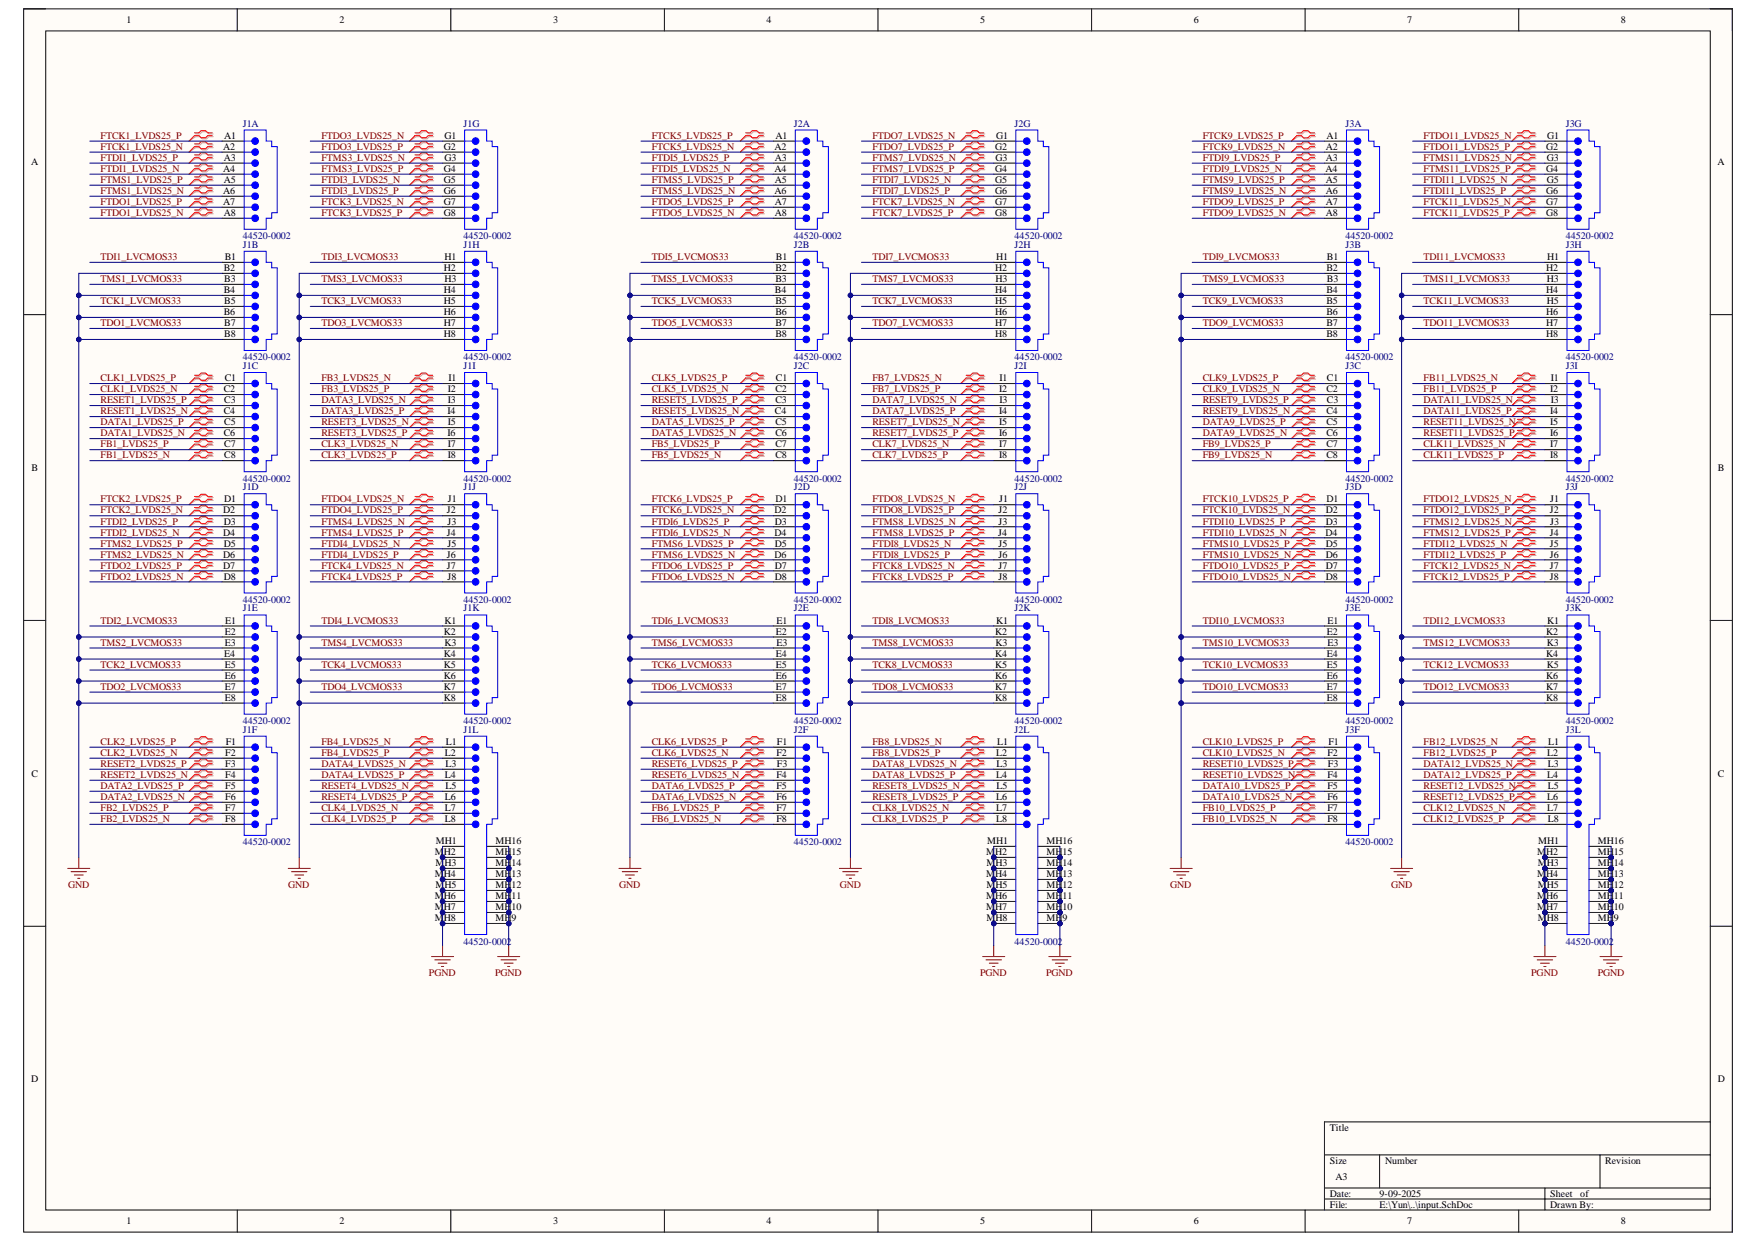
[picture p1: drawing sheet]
# Altium schematic sheet input.SchDoc
size A3

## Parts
J1  44520-0002  [44520-0002]  (parts A,B,C,D,E,F,G,H,I,J,K,L of 12)
J2  44520-0002  [44520-0002]  (parts A,B,C,D,E,F,G,H,I,J,K,L of 12)
J3  44520-0002  [44520-0002]  (parts A,B,C,D,E,F,G,H,I,J,K,L of 12)

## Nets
GND: J1.B2 J1.B4 J1.B6 J1.B8 J1.E2 J1.E4 J1.E6 J1.E8 J1.H2 J1.H4 J1.H6 J1.H8 J1.K2 J1.K4 J1.K6 J1.K8 J2.B2 J2.B4 J2.B6 J2.B8 J2.E2 J2.E4 J2.E6 J2.E8 J2.H2 J2.H4 J2.H6 J2.H8 J2.K2 J2.K4 J2.K6 J2.K8 J3.B2 J3.B4 J3.B6 J3.B8 J3.E2 J3.E4 J3.E6 J3.E8 J3.H2 J3.H4 J3.H6 J3.H8 J3.K2 J3.K4 J3.K6 J3.K8
PGND: J1.MH1(Shield) J1.MH2(Shield) J1.MH3(Shield) J1.MH4(Shield) J1.MH5(Shield) J1.MH6(Shield) J1.MH7(Shield) J1.MH8(Shield) J1.MH9(Shield) J1.MH10(Shield) J1.MH11(Shield) J1.MH12(Shield) J1.MH13(Shield) J1.MH14(Shield) J1.MH15(Shield) J1.MH16(Shield) J2.MH1(Shield) J2.MH2(Shield) J2.MH3(Shield) J2.MH4(Shield) J2.MH5(Shield) J2.MH6(Shield) J2.MH7(Shield) J2.MH8(Shield) J2.MH9(Shield) J2.MH10(Shield) J2.MH11(Shield) J2.MH12(Shield) J2.MH13(Shield) J2.MH14(Shield) J2.MH15(Shield) J2.MH16(Shield) J3.MH1(Shield) J3.MH2(Shield) J3.MH3(Shield) J3.MH4(Shield) J3.MH5(Shield) J3.MH6(Shield) J3.MH7(Shield) J3.MH8(Shield) J3.MH9(Shield) J3.MH10(Shield) J3.MH11(Shield) J3.MH12(Shield) J3.MH13(Shield) J3.MH14(Shield) J3.MH15(Shield) J3.MH16(Shield)
CLK1_LVDS25_N: J1.C2
CLK1_LVDS25_P: J1.C1
CLK2_LVDS25_N: J1.F2
CLK2_LVDS25_P: J1.F1
CLK3_LVDS25_N: J1.I7
CLK3_LVDS25_P: J1.I8
CLK4_LVDS25_N: J1.L7
CLK4_LVDS25_P: J1.L8
CLK5_LVDS25_N: J2.C2
CLK5_LVDS25_P: J2.C1
CLK6_LVDS25_N: J2.F2
CLK6_LVDS25_P: J2.F1
CLK7_LVDS25_N: J2.I7
CLK7_LVDS25_P: J2.I8
CLK8_LVDS25_N: J2.L7
CLK8_LVDS25_P: J2.L8
CLK9_LVDS25_N: J3.C2
CLK9_LVDS25_P: J3.C1
CLK10_LVDS25_N: J3.F2
CLK10_LVDS25_P: J3.F1
CLK11_LVDS25_N: J3.I7
CLK11_LVDS25_P: J3.I8
CLK12_LVDS25_N: J3.L7
CLK12_LVDS25_P: J3.L8
DATA1_LVDS25_N: J1.C6
DATA1_LVDS25_P: J1.C5
DATA2_LVDS25_N: J1.F6
DATA2_LVDS25_P: J1.F5
DATA3_LVDS25_N: J1.I3
DATA3_LVDS25_P: J1.I4
DATA4_LVDS25_N: J1.L3
DATA4_LVDS25_P: J1.L4
DATA5_LVDS25_N: J2.C6
DATA5_LVDS25_P: J2.C5
DATA6_LVDS25_N: J2.F6
DATA6_LVDS25_P: J2.F5
DATA7_LVDS25_N: J2.I3
DATA7_LVDS25_P: J2.I4
DATA8_LVDS25_N: J2.L3
DATA8_LVDS25_P: J2.L4
DATA9_LVDS25_N: J3.C6
DATA9_LVDS25_P: J3.C5
DATA10_LVDS25_N: J3.F6
DATA10_LVDS25_P: J3.F5
DATA11_LVDS25_N: J3.I3
DATA11_LVDS25_P: J3.I4
DATA12_LVDS25_N: J3.L3
DATA12_LVDS25_P: J3.L4
FB1_LVDS25_N: J1.C8
FB1_LVDS25_P: J1.C7
FB2_LVDS25_N: J1.F8
FB2_LVDS25_P: J1.F7
FB3_LVDS25_N: J1.I1
FB3_LVDS25_P: J1.I2
FB4_LVDS25_N: J1.L1
FB4_LVDS25_P: J1.L2
FB5_LVDS25_N: J2.C8
FB5_LVDS25_P: J2.C7
FB6_LVDS25_N: J2.F8
FB6_LVDS25_P: J2.F7
FB7_LVDS25_N: J2.I1
FB7_LVDS25_P: J2.I2
FB8_LVDS25_N: J2.L1
FB8_LVDS25_P: J2.L2
FB9_LVDS25_N: J3.C8
FB9_LVDS25_P: J3.C7
FB10_LVDS25_N: J3.F8
FB10_LVDS25_P: J3.F7
FB11_LVDS25_N: J3.I1
FB11_LVDS25_P: J3.I2
FB12_LVDS25_N: J3.L1
FB12_LVDS25_P: J3.L2
FTCK1_LVDS25_N: J1.A2
FTCK1_LVDS25_P: J1.A1
FTCK2_LVDS25_N: J1.D2
FTCK2_LVDS25_P: J1.D1
FTCK3_LVDS25_N: J1.G7
FTCK3_LVDS25_P: J1.G8
FTCK4_LVDS25_N: J1.J7
FTCK4_LVDS25_P: J1.J8
FTCK5_LVDS25_N: J2.A2
FTCK5_LVDS25_P: J2.A1
FTCK6_LVDS25_N: J2.D2
FTCK6_LVDS25_P: J2.D1
FTCK7_LVDS25_N: J2.G7
FTCK7_LVDS25_P: J2.G8
FTCK8_LVDS25_N: J2.J7
FTCK8_LVDS25_P: J2.J8
FTCK9_LVDS25_N: J3.A2
FTCK9_LVDS25_P: J3.A1
FTCK10_LVDS25_N: J3.D2
FTCK10_LVDS25_P: J3.D1
FTCK11_LVDS25_N: J3.G7
FTCK11_LVDS25_P: J3.G8
FTCK12_LVDS25_N: J3.J7
FTCK12_LVDS25_P: J3.J8
FTDI1_LVDS25_N: J1.A4
FTDI1_LVDS25_P: J1.A3
FTDI2_LVDS25_N: J1.D4
FTDI2_LVDS25_P: J1.D3
FTDI3_LVDS25_N: J1.G5
FTDI3_LVDS25_P: J1.G6
FTDI4_LVDS25_N: J1.J5
FTDI4_LVDS25_P: J1.J6
FTDI5_LVDS25_N: J2.A4
FTDI5_LVDS25_P: J2.A3
FTDI6_LVDS25_N: J2.D4
FTDI6_LVDS25_P: J2.D3
FTDI7_LVDS25_N: J2.G5
FTDI7_LVDS25_P: J2.G6
FTDI8_LVDS25_N: J2.J5
FTDI8_LVDS25_P: J2.J6
FTDI9_LVDS25_N: J3.A4
FTDI9_LVDS25_P: J3.A3
FTDI10_LVDS25_N: J3.D4
FTDI10_LVDS25_P: J3.D3
FTDI11_LVDS25_N: J3.G5
FTDI11_LVDS25_P: J3.G6
FTDI12_LVDS25_N: J3.J5
FTDI12_LVDS25_P: J3.J6
FTDO1_LVDS25_N: J1.A8
FTDO1_LVDS25_P: J1.A7
FTDO2_LVDS25_N: J1.D8
FTDO2_LVDS25_P: J1.D7
FTDO3_LVDS25_N: J1.G1
FTDO3_LVDS25_P: J1.G2
FTDO4_LVDS25_N: J1.J1
FTDO4_LVDS25_P: J1.J2
FTDO5_LVDS25_N: J2.A8
FTDO5_LVDS25_P: J2.A7
FTDO6_LVDS25_N: J2.D8
FTDO6_LVDS25_P: J2.D7
FTDO7_LVDS25_N: J2.G1
FTDO7_LVDS25_P: J2.G2
FTDO8_LVDS25_N: J2.J1
FTDO8_LVDS25_P: J2.J2
FTDO9_LVDS25_N: J3.A8
FTDO9_LVDS25_P: J3.A7
FTDO10_LVDS25_N: J3.D8
FTDO10_LVDS25_P: J3.D7
FTDO11_LVDS25_N: J3.G1
FTDO11_LVDS25_P: J3.G2
FTDO12_LVDS25_N: J3.J1
FTDO12_LVDS25_P: J3.J2
FTMS1_LVDS25_N: J1.A6
FTMS1_LVDS25_P: J1.A5
FTMS2_LVDS25_N: J1.D6
FTMS2_LVDS25_P: J1.D5
FTMS3_LVDS25_N: J1.G3
FTMS3_LVDS25_P: J1.G4
FTMS4_LVDS25_N: J1.J3
FTMS4_LVDS25_P: J1.J4
FTMS5_LVDS25_N: J2.A6
FTMS5_LVDS25_P: J2.A5
FTMS6_LVDS25_N: J2.D6
FTMS6_LVDS25_P: J2.D5
FTMS7_LVDS25_N: J2.G3
FTMS7_LVDS25_P: J2.G4
FTMS8_LVDS25_N: J2.J3
FTMS8_LVDS25_P: J2.J4
FTMS9_LVDS25_N: J3.A6
FTMS9_LVDS25_P: J3.A5
FTMS10_LVDS25_N: J3.D6
FTMS10_LVDS25_P: J3.D5
FTMS11_LVDS25_N: J3.G3
FTMS11_LVDS25_P: J3.G4
FTMS12_LVDS25_N: J3.J3
FTMS12_LVDS25_P: J3.J4
RESET1_LVDS25_N: J1.C4
RESET1_LVDS25_P: J1.C3
RESET2_LVDS25_N: J1.F4
RESET2_LVDS25_P: J1.F3
RESET3_LVDS25_N: J1.I5
RESET3_LVDS25_P: J1.I6
RESET4_LVDS25_N: J1.L5
RESET4_LVDS25_P: J1.L6
RESET5_LVDS25_N: J2.C4
RESET5_LVDS25_P: J2.C3
RESET6_LVDS25_N: J2.F4
RESET6_LVDS25_P: J2.F3
RESET7_LVDS25_N: J2.I5
RESET7_LVDS25_P: J2.I6
RESET8_LVDS25_N: J2.L5
RESET8_LVDS25_P: J2.L6
RESET9_LVDS25_N: J3.C4
RESET9_LVDS25_P: J3.C3
RESET10_LVDS25_N: J3.F4
RESET10_LVDS25_P: J3.F3
RESET11_LVDS25_N: J3.I5
RESET11_LVDS25_P: J3.I6
RESET12_LVDS25_N: J3.L5
RESET12_LVDS25_P: J3.L6
TCK1_LVCMOS33: J1.B5
TCK2_LVCMOS33: J1.E5
TCK3_LVCMOS33: J1.H5
TCK4_LVCMOS33: J1.K5
TCK5_LVCMOS33: J2.B5
TCK6_LVCMOS33: J2.E5
TCK7_LVCMOS33: J2.H5
TCK8_LVCMOS33: J2.K5
TCK9_LVCMOS33: J3.B5
TCK10_LVCMOS33: J3.E5
TCK11_LVCMOS33: J3.H5
TCK12_LVCMOS33: J3.K5
TDI1_LVCMOS33: J1.B1
TDI2_LVCMOS33: J1.E1
TDI3_LVCMOS33: J1.H1
TDI4_LVCMOS33: J1.K1
TDI5_LVCMOS33: J2.B1
TDI6_LVCMOS33: J2.E1
TDI7_LVCMOS33: J2.H1
TDI8_LVCMOS33: J2.K1
TDI9_LVCMOS33: J3.B1
TDI10_LVCMOS33: J3.E1
TDI11_LVCMOS33: J3.H1
TDI12_LVCMOS33: J3.K1
TDO1_LVCMOS33: J1.B7
TDO2_LVCMOS33: J1.E7
TDO3_LVCMOS33: J1.H7
TDO4_LVCMOS33: J1.K7
TDO5_LVCMOS33: J2.B7
TDO6_LVCMOS33: J2.E7
TDO7_LVCMOS33: J2.H7
TDO8_LVCMOS33: J2.K7
TDO9_LVCMOS33: J3.B7
TDO10_LVCMOS33: J3.E7
TDO11_LVCMOS33: J3.H7
TDO12_LVCMOS33: J3.K7
TMS1_LVCMOS33: J1.B3
TMS2_LVCMOS33: J1.E3
TMS3_LVCMOS33: J1.H3
TMS4_LVCMOS33: J1.K3
TMS5_LVCMOS33: J2.B3
TMS6_LVCMOS33: J2.E3
TMS7_LVCMOS33: J2.H3
TMS8_LVCMOS33: J2.K3
TMS9_LVCMOS33: J3.B3
TMS10_LVCMOS33: J3.E3
TMS11_LVCMOS33: J3.H3
TMS12_LVCMOS33: J3.K3

## Layout directives
differential pair: CLK1_LVDS25_N, CLK1_LVDS25_P, CLK2_LVDS25_N, CLK2_LVDS25_P, CLK3_LVDS25_N, CLK3_LVDS25_P, CLK4_LVDS25_N, CLK4_LVDS25_P, CLK5_LVDS25_N, CLK5_LVDS25_P, CLK6_LVDS25_N, CLK6_LVDS25_P, CLK7_LVDS25_N, CLK7_LVDS25_P, CLK8_LVDS25_N, CLK8_LVDS25_P, CLK9_LVDS25_N, CLK9_LVDS25_P, CLK10_LVDS25_N, CLK10_LVDS25_P, CLK11_LVDS25_N, CLK11_LVDS25_P, CLK12_LVDS25_N, CLK12_LVDS25_P, DATA1_LVDS25_N, DATA1_LVDS25_P, DATA2_LVDS25_N, DATA2_LVDS25_P, DATA3_LVDS25_N, DATA3_LVDS25_P, DATA4_LVDS25_N, DATA4_LVDS25_P, DATA5_LVDS25_N, DATA5_LVDS25_P, DATA6_LVDS25_N, DATA6_LVDS25_P, DATA7_LVDS25_N, DATA7_LVDS25_P, DATA8_LVDS25_N, DATA8_LVDS25_P, DATA9_LVDS25_N, DATA9_LVDS25_P, DATA10_LVDS25_N, DATA10_LVDS25_P, DATA11_LVDS25_N, DATA11_LVDS25_P, DATA12_LVDS25_N, DATA12_LVDS25_P, FB1_LVDS25_N, FB1_LVDS25_P, FB2_LVDS25_N, FB2_LVDS25_P, FB3_LVDS25_N, FB3_LVDS25_P, FB4_LVDS25_N, FB4_LVDS25_P, FB5_LVDS25_N, FB5_LVDS25_P, FB6_LVDS25_N, FB6_LVDS25_P, FB7_LVDS25_N, FB7_LVDS25_P, FB8_LVDS25_N, FB8_LVDS25_P, FB9_LVDS25_N, FB9_LVDS25_P, FB10_LVDS25_N, FB10_LVDS25_P, FB11_LVDS25_N, FB11_LVDS25_P, FB12_LVDS25_N, FB12_LVDS25_P, FTCK1_LVDS25_N, FTCK1_LVDS25_P, FTCK2_LVDS25_N, FTCK2_LVDS25_P, FTCK3_LVDS25_N, FTCK3_LVDS25_P, FTCK4_LVDS25_N, FTCK4_LVDS25_P, FTCK5_LVDS25_N, FTCK5_LVDS25_P, FTCK6_LVDS25_N, FTCK6_LVDS25_P, FTCK7_LVDS25_N, FTCK7_LVDS25_P, FTCK8_LVDS25_N, FTCK8_LVDS25_P, FTCK9_LVDS25_N, FTCK9_LVDS25_P, FTCK10_LVDS25_N, FTCK10_LVDS25_P, FTCK11_LVDS25_N, FTCK11_LVDS25_P, FTCK12_LVDS25_N, FTCK12_LVDS25_P, FTDI1_LVDS25_N, FTDI1_LVDS25_P, FTDI2_LVDS25_N, FTDI2_LVDS25_P, FTDI3_LVDS25_N, FTDI3_LVDS25_P, FTDI4_LVDS25_N, FTDI4_LVDS25_P, FTDI5_LVDS25_N, FTDI5_LVDS25_P, FTDI6_LVDS25_N, FTDI6_LVDS25_P, FTDI7_LVDS25_N, FTDI7_LVDS25_P, FTDI8_LVDS25_N, FTDI8_LVDS25_P, FTDI9_LVDS25_N, FTDI9_LVDS25_P, FTDI10_LVDS25_N, FTDI10_LVDS25_P, FTDI11_LVDS25_N, FTDI11_LVDS25_P, FTDI12_LVDS25_N, FTDI12_LVDS25_P, FTDO1_LVDS25_N, FTDO1_LVDS25_P, FTDO2_LVDS25_N, FTDO2_LVDS25_P, FTDO3_LVDS25_N, FTDO3_LVDS25_P, FTDO4_LVDS25_N, FTDO4_LVDS25_P, FTDO5_LVDS25_N, FTDO5_LVDS25_P, FTDO6_LVDS25_N, FTDO6_LVDS25_P, FTDO7_LVDS25_N, FTDO7_LVDS25_P, FTDO8_LVDS25_N, FTDO8_LVDS25_P, FTDO9_LVDS25_N, FTDO9_LVDS25_P, FTDO10_LVDS25_N, FTDO10_LVDS25_P, FTDO11_LVDS25_N, FTDO11_LVDS25_P, FTDO12_LVDS25_N, FTDO12_LVDS25_P, FTMS1_LVDS25_N, FTMS1_LVDS25_P, FTMS2_LVDS25_N, FTMS2_LVDS25_P, FTMS3_LVDS25_N, FTMS3_LVDS25_P, FTMS4_LVDS25_N, FTMS4_LVDS25_P, FTMS5_LVDS25_N, FTMS5_LVDS25_P, FTMS6_LVDS25_N, FTMS6_LVDS25_P, FTMS7_LVDS25_N, FTMS7_LVDS25_P, FTMS8_LVDS25_N, FTMS8_LVDS25_P, FTMS9_LVDS25_N, FTMS9_LVDS25_P, FTMS10_LVDS25_N, FTMS10_LVDS25_P, FTMS11_LVDS25_N, FTMS11_LVDS25_P, FTMS12_LVDS25_N, FTMS12_LVDS25_P, RESET1_LVDS25_N, RESET1_LVDS25_P, RESET2_LVDS25_N, RESET2_LVDS25_P, RESET3_LVDS25_N, RESET3_LVDS25_P, RESET4_LVDS25_N, RESET4_LVDS25_P, RESET5_LVDS25_N, RESET5_LVDS25_P, RESET6_LVDS25_N, RESET6_LVDS25_P, RESET7_LVDS25_N, RESET7_LVDS25_P, RESET8_LVDS25_N, RESET8_LVDS25_P, RESET9_LVDS25_N, RESET9_LVDS25_P, RESET10_LVDS25_N, RESET10_LVDS25_P, RESET11_LVDS25_N, RESET11_LVDS25_P, RESET12_LVDS25_N, RESET12_LVDS25_P
